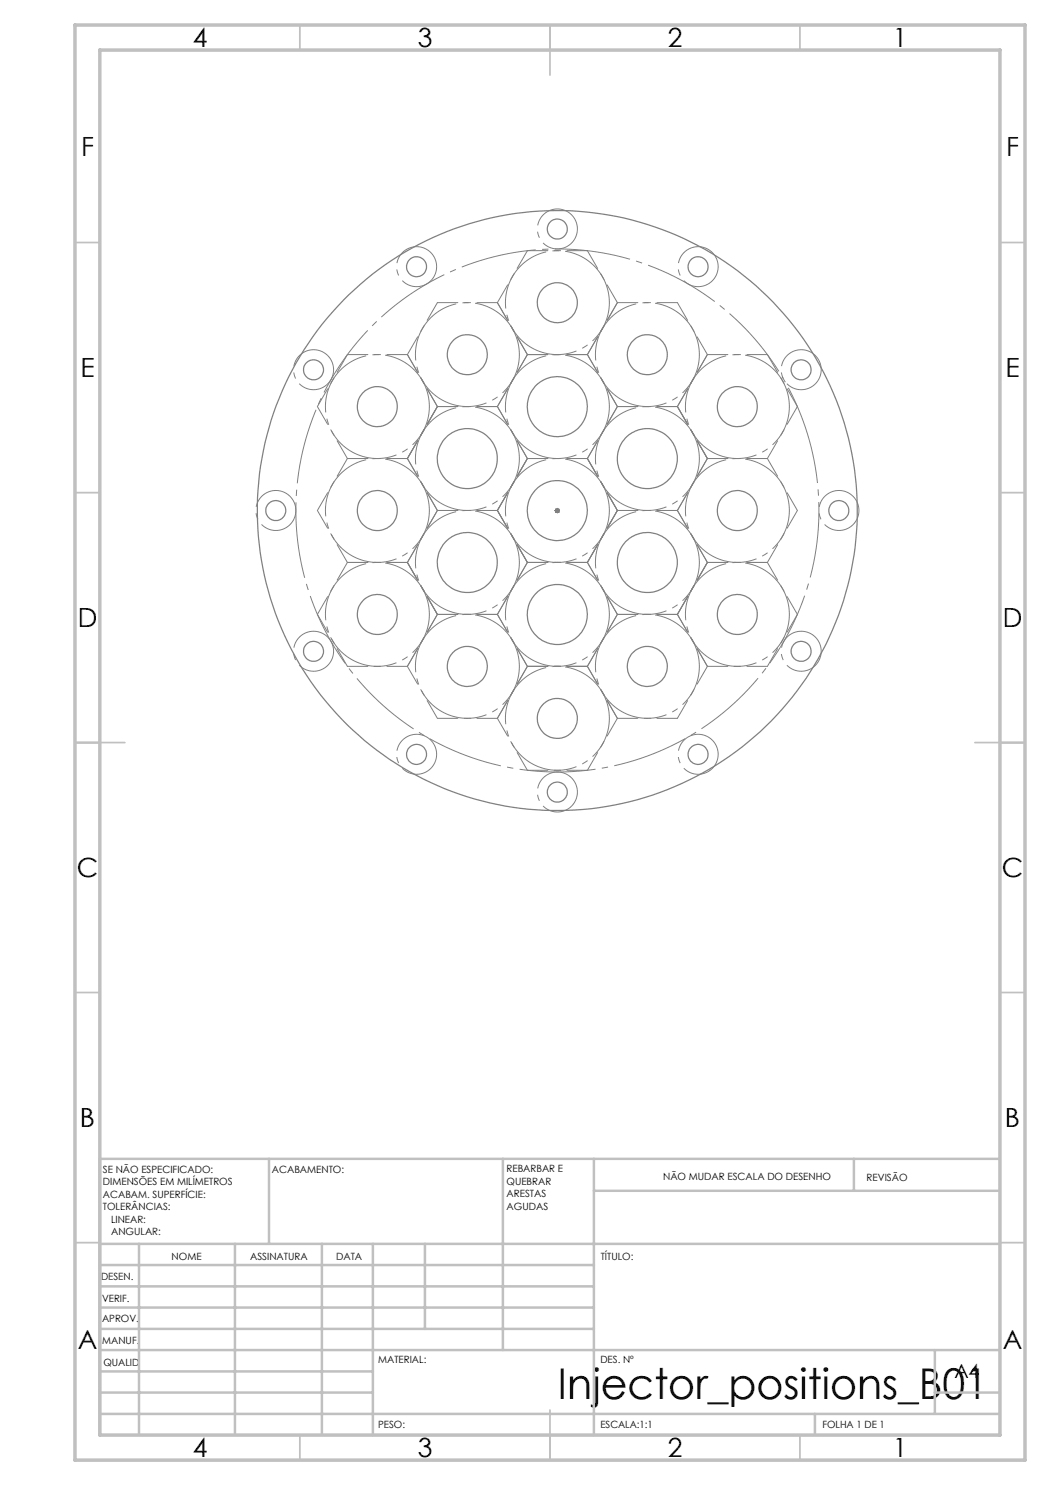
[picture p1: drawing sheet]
<svg xmlns="http://www.w3.org/2000/svg" width="210mm" height="297mm" viewBox="0 0 210 297" stroke-linecap="round" stroke-linejoin="round" font-family="sans-serif">
<path d="M110.9 102.1h1.1M111.1 101.8l.7 .7M111.5 101.6v1M111.8 101.8l-.7 .7" fill="none" stroke="#808080" stroke-width=".2"/>
<g fill="none" stroke="#808080" stroke-width=".25">
<circle cx="83.3" cy="53.3" r="2"/>
<circle cx="111.5" cy="45.8" r="2"/>
<circle cx="139.6" cy="53.3" r="2"/>
<circle cx="62.7" cy="74" r="1.99"/>
<circle cx="93.5" cy="70.9" r="4"/>
<circle cx="111.5" cy="60.5" r="4"/>
<circle cx="129.5" cy="70.9" r="4"/>
<circle cx="160.2" cy="73.9" r="2"/>
<circle cx="75.4" cy="81.3" r="4"/>
<circle cx="93.5" cy="91.7" r="6"/>
<circle cx="111.4" cy="81.3" r="6"/>
<circle cx="129.4" cy="91.7" r="6"/>
<circle cx="147.4" cy="81.3" r="4"/>
<circle cx="55.2" cy="102.1" r="2"/>
<circle cx="75.4" cy="102.1" r="4"/>
<circle cx="93.5" cy="112.5" r="6"/>
<circle cx="111.5" cy="102.1" r="6"/>
<circle cx="111.5" cy="102.1" r="60"/>
<circle cx="129.4" cy="112.5" r="6"/>
<circle cx="147.4" cy="102.1" r="4"/>
<circle cx="167.8" cy="102.1" r="2"/>
<circle cx="62.7" cy="130.3" r="1.99"/>
<circle cx="75.5" cy="122.9" r="4"/>
<circle cx="93.5" cy="133.3" r="4"/>
<circle cx="111.5" cy="122.9" r="6"/>
<circle cx="129.5" cy="133.3" r="4"/>
<circle cx="147.5" cy="122.9" r="4"/>
<circle cx="160.2" cy="130.3" r="2"/>
<circle cx="83.3" cy="150.9" r="2"/>
<circle cx="111.5" cy="143.7" r="4"/>
<circle cx="111.5" cy="158.4" r="2.01"/>
<circle cx="139.6" cy="150.9" r="2"/>
</g>
<g fill="none" stroke="#808080" stroke-width=".2" stroke-dasharray="15.2 1.3 1.3 1.3" stroke-dashoffset="3.5" stroke-linecap="butt">
<path d="M121.4 57.5a10.4 10.4 0 0 0-17.3-4.3 10.4 10.4 0 0 0 4.5 17.3 10.4 10.4 0 0 0 13-12.1l-.2-.9M85.4 78.3a10.4 10.4 0 0 0-17.3-4.3 10.4 10.4 0 0 0 4.5 17.3 10.4 10.4 0 0 0 13-12.1l-.2-.9M103.4 67.9a10.4 10.4 0 0 0-17.3-4.3 10.4 10.4 0 0 0 4.5 17.3 10.4 10.4 0 0 0 13-12.1l-.2-.9M121.4 78.3a10.4 10.4 0 0 0-17.3-4.3 10.4 10.4 0 0 0 4.5 17.3 10.4 10.4 0 0 0 13-12.1l-.2-.9M139.4 67.9a10.4 10.4 0 0 0-17.3-4.3 10.4 10.4 0 0 0 4.5 17.3 10.4 10.4 0 0 0 13-12.1l-.2-.9M157.4 78.3a10.4 10.4 0 0 0-17.3-4.3 10.4 10.4 0 0 0 4.5 17.3 10.4 10.4 0 0 0 13-12.1l-.2-.9M85.4 99.1a10.4 10.4 0 0 0-17.3-4.3 10.4 10.4 0 0 0 4.5 17.3 10.4 10.4 0 0 0 13-12.2l-.2-.8M103.4 88.7a10.4 10.4 0 0 0-17.3-4.3 10.4 10.4 0 0 0 4.5 17.3 10.4 10.4 0 0 0 13-12.2l-.2-.8M121.4 99.1a10.4 10.4 0 0 0-17.3-4.3 10.4 10.4 0 0 0 4.5 17.3 10.4 10.4 0 0 0 13-12.2l-.2-.8M139.4 88.7a10.4 10.4 0 0 0-17.3-4.3 10.4 10.4 0 0 0 4.5 17.3 10.4 10.4 0 0 0 13-12.2l-.2-.8M157.4 99.1a10.4 10.4 0 0 0-17.3-4.3 10.4 10.4 0 0 0 4.5 17.3 10.4 10.4 0 0 0 13-12.2l-.2-.8M85.4 119.8a10.4 10.4 0 0 0-17.3-4.2 10.4 10.4 0 0 0 4.5 17.3 10.4 10.4 0 0 0 13-12.2l-.2-.9"/>
<path d="M103.4 109.4a10.4 10.4 0 0 0-17.3-4.2 10.4 10.4 0 0 0 4.5 17.3 10.4 10.4 0 0 0 13-12.2l-.2-.9M121.4 119.8a10.4 10.4 0 0 0-17.3-4.2 10.4 10.4 0 0 0 4.5 17.3 10.4 10.4 0 0 0 13-12.2l-.2-.9M139.4 109.4a10.4 10.4 0 0 0-17.3-4.2 10.4 10.4 0 0 0 4.5 17.3 10.4 10.4 0 0 0 13-12.2l-.2-.9M157.4 119.8a10.4 10.4 0 0 0-17.3-4.2 10.4 10.4 0 0 0 4.5 17.3 10.4 10.4 0 0 0 13-12.2l-.2-.9M103.4 130.2a10.4 10.4 0 0 0-17.3-4.2 10.4 10.4 0 0 0 4.5 17.2 10.4 10.4 0 0 0 13-12.1l-.2-.9M139.4 130.2a10.4 10.4 0 0 0-17.3-4.2 10.4 10.4 0 0 0 4.5 17.2 10.4 10.4 0 0 0 13-12.1l-.2-.9M121.4 140.6a10.4 10.4 0 0 0-17.3-4.2 10.4 10.4 0 0 0 4.5 17.2 10.4 10.4 0 0 0 13-12.1l-.2-.9"/>
</g>
<path d="M161.5 86.8a52.3 52.3 0 0 0-87.6-21 52.3 52.3 0 0 0 24 86.8 52.3 52.3 0 0 0 64.3-63.2l-.7-2.6" fill="none" stroke="#808080" stroke-width=".2" stroke-dasharray="15.2 1.3 1.3 1.3" stroke-dashoffset="5.2" stroke-linecap="butt"/>
<path d="M87.2 52.2a4 4 0 0 0-6.7-1.7 4 4 0 0 0 1.7 6.7 4 4 0 0 0 5-4.8v-.2M115.3 44.6a4 4 0 0 0-6.7-1.6 4 4 0 0 0 1.8 6.6 4 4 0 0 0 5-4.7l-.1-.3M143.5 52.2a4 4 0 0 0-6.7-1.7 4 4 0 0 0 1.7 6.7 4 4 0 0 0 5-4.8v-.2M66.5 72.8a4 4 0 0 0-6.6-1.7 4 4 0 0 0 1.7 6.7 4 4 0 0 0 5-4.8l-.1-.2M164.1 72.8a4 4 0 0 0-6.7-1.7 4 4 0 0 0 1.8 6.7 4 4 0 0 0 4.9-4.8v-.2M59 100.9a4 4 0 0 0-6.7-1.6 4 4 0 0 0 1.8 6.6 4 4 0 0 0 5-4.7l-.1-.3M171.6 100.9a4 4 0 0 0-6.7-1.6 4 4 0 0 0 1.8 6.6 4 4 0 0 0 5-4.7l-.1-.3M66.5 129.1a4 4 0 0 0-6.6-1.6 4 4 0 0 0 1.7 6.6 4 4 0 0 0 5-4.7l-.1-.3M164.1 129.1a4 4 0 0 0-6.7-1.6 4 4 0 0 0 1.8 6.6 4 4 0 0 0 4.9-4.7v-.3M87.2 149.7a4 4 0 0 0-6.7-1.6 4 4 0 0 0 1.7 6.6 4 4 0 0 0 5-4.7v-.3M115.3 157.2a4 4 0 0 0-6.7-1.6 4 4 0 0 0 1.8 6.7 4 4 0 0 0 5-4.8l-.1-.3M143.5 149.7a4 4 0 0 0-6.7-1.6 4 4 0 0 0 1.7 6.6 4 4 0 0 0 5-4.7v-.3" fill="none" stroke="#808080" stroke-width=".2" stroke-dasharray="15.2 1.3 1.3 1.3" stroke-dashoffset="4.6" stroke-linecap="butt"/>
<g fill="none" stroke="#c0c0c0" stroke-width=".35">
<path d="M60 5v5M110 5v10M160 5v5M15 48.5h5M200 48.5h5M15 98.5h5M200 98.5h5M15 148.5h10M195 148.5h10M15 198.5h5M200 198.5h5M15 248.5h5"/>
<path d="M200 248.5h5M60 287v5M110 282v10M160 287v5"/>
</g>
<g fill="none" stroke="#c0c0c0" stroke-width=".5">
<path d="M53.8 231.8v17M100.6 231.8v38.2M118.8 231.8v55.2M118.8 238.2h81.2M170.8 231.8v6.4M200 231.8h-180v55.2M20 248.8h180M20 257.3h98.8M20 253h98.8M27.8 248.8v38.2M47 248.8v38.2M64.4 248.8v38.2"/>
<path d="M74.6 248.8v38.2M85 248.8v17M20 265.8h98.8M20 261.5h98.8M20 278.5h54.6M20 274.3h54.6M20 270h180M187 278.5h13M187 270v12.8M20 282.8h180M163 282.8v4.2"/>
</g>
<path d="M15 5h190v287h-190zM20 10h180v277h-180z" fill="none" stroke="#c0c0c0" stroke-width=".7"/>
<g fill="none" stroke="#808080" stroke-width=".2" stroke-dasharray="15.2 1.3 1.3 1.3" stroke-dashoffset="11.1">
<path d="M105.5 50.1l-6 10.4M117.5 50.1h-12M69.5 70.9l-6 10.4M81.5 70.9h-12M87.5 60.5l-6 10.4M99.5 60.5l6 10.4M99.5 60.5h-12M105.5 70.9l-6 10.4M105.5 70.9h12M117.5 70.9h-12M117.5 70.9l6-10.4M117.5 70.9l6 10.4"/>
<path d="M123.5 60.5l-6-10.4M123.5 60.5l-6 10.4M135.5 60.5h-12M141.5 70.9l-6 10.4M141.5 70.9l-6-10.4M153.5 70.9h-12M63.5 81.3l6 10.4M69.5 91.7h12M69.5 91.7l-6 10.4M81.5 91.7l6 10.4M81.5 91.7l6-10.4M87.5 81.3l-6 10.4"/>
<path d="M87.5 81.3l-6-10.4M99.5 81.3l6 10.4M99.5 81.3h-12M105.5 91.7l-6 10.4M105.5 91.7h12M105.5 91.7l-6-10.4M117.5 91.7h-12M117.5 91.7l6-10.4M117.5 91.7l6 10.4M123.5 81.3l-6-10.4M123.5 81.3l-6 10.4M123.5 81.3h12"/>
<path d="M135.5 81.3h-12M135.5 81.3l6 10.4M135.5 81.3l6-10.4M141.5 91.7l-6-10.4M141.5 91.7h12M153.5 91.7l6-10.4M159.5 81.3l-6-10.4M63.5 102.1l6 10.4M69.5 112.5l-6 10.4M81.5 112.5l6 10.4M81.5 112.5h-12M87.5 102.1l-6 10.4"/>
<path d="M87.5 102.1h12M99.5 102.1l6 10.4M99.5 102.1h-12M99.5 102.1l6-10.4M105.5 112.5h12M105.5 112.5l-6 10.4M105.5 112.5l-6-10.4M117.5 112.5l6-10.4M117.5 112.5l6 10.4M117.5 112.5h-12M123.5 102.1l-6-10.4M123.5 102.1h12"/>
<path d="M123.5 102.1l-6 10.4M135.5 102.1l6-10.4M135.5 102.1h-12M141.5 112.5l-6-10.4M141.5 112.5l-6 10.4M153.5 112.5h-12M153.5 112.5l6-10.4M159.5 102.1l-6-10.4M63.5 122.9l6 10.4M69.5 133.3h12M81.5 133.3l6-10.4M81.5 133.3l6 10.4"/>
<path d="M87.5 122.9h12M87.5 122.9l-6-10.4M99.5 122.9l6 10.4M99.5 122.9l6-10.4M105.5 133.3h12M105.5 133.3l-6 10.4M117.5 133.3l6-10.4M117.5 133.3h-12M123.5 122.9h12M123.5 122.9l-6-10.4M135.5 122.9l6-10.4M135.5 122.9l6 10.4"/>
<path d="M141.5 133.3h12M153.5 133.3l6-10.4M159.5 122.9l-6-10.4M87.5 143.7h12M99.5 143.7l6 10.4M105.5 154.1h12M117.5 154.1l6-10.4M123.5 143.7l-6-10.4M123.5 143.7h12M135.5 143.7l6-10.4"/>
</g>
<text font-size="8.5" x="111.6" y="279.7">Injector_positions_B01</text>
<g font-size="5.3">
<text x="38.5" y="9.5">4</text>
<text x="83.5" y="9.5">3</text>
<text x="133.6" y="9.5">2</text>
<text x="178.6" y="9.5">1</text>
<text x="16.2" y="31.3">F</text>
<text x="201.2" y="31.3">F</text>
<text x="16.1" y="75.5">E</text>
<text x="201.1" y="75.5">E</text>
<text x="15.5" y="125.5">D</text>
<text x="200.5" y="125.5">D</text>
<text x="15.4" y="175.5">C</text>
<text x="200.4" y="175.5">C</text>
<text x="16" y="225.5">B</text>
<text x="201" y="225.5">B</text>
<text x="15.5" y="269.8">A</text>
<text x="200.5" y="269.8">A</text>
<text x="38.5" y="291.5">4</text>
<text x="83.5" y="291.5">3</text>
<text x="133.6" y="291.5">2</text>
<text x="178.6" y="291.5">1</text>
</g>
<text font-size="3.9" x="190.9" y="275.5">A4</text>
<g font-size="2">
<text x="20.6" y="234.6">SE NÃO ESPECIFICADO:</text>
<text x="20.6" y="237.1">DIMENSÕES EM MILÍMETROS</text>
<text x="20.6" y="239.6">ACABAM. SUPERFÍCIE:</text>
<text x="54.4" y="234.6">ACABAMENTO:</text>
<text x="101.3" y="234.5">REBARBAR E</text>
<text x="101.3" y="237">QUEBRAR</text>
<text x="101.3" y="239.5">ARESTAS</text>
<text x="132.6" y="236">NÃO MUDAR ESCALA DO DESENHO</text>
<text x="173.3" y="236.2">REVISÃO</text>
<text x="20.6" y="242.1">TOLERÂNCIAS:</text>
<text x="22.2" y="244.6">LINEAR:</text>
<text x="101.3" y="242">AGUDAS</text>
<text x="22.2" y="247.1">ANGULAR:</text>
<text x="34.3" y="252">NOME</text>
<text x="50" y="251.9">ASSINATURA</text>
<text x="67.2" y="251.9">DATA</text>
<text x="120.2" y="251.9">TÍTULO:</text>
<text x="20.2" y="256.1">DESEN.</text>
<text x="20.4" y="260.3">VERIF.</text>
<text x="20.4" y="264.4">APROV.</text>
<text x="20.5" y="268.8">MANUF.</text>
<text x="20.7" y="273.1">QUALID</text>
<text x="75.7" y="272.5">MATERIAL:</text>
<text x="120.1" y="272.5">DES. Nº</text>
<text x="75.6" y="285.5">PESO:</text>
<text x="120.1" y="285.6">ESCALA:1:1</text>
<text x="164.5" y="285.6">FOLHA 1 DE 1</text>
</g>
</svg>
